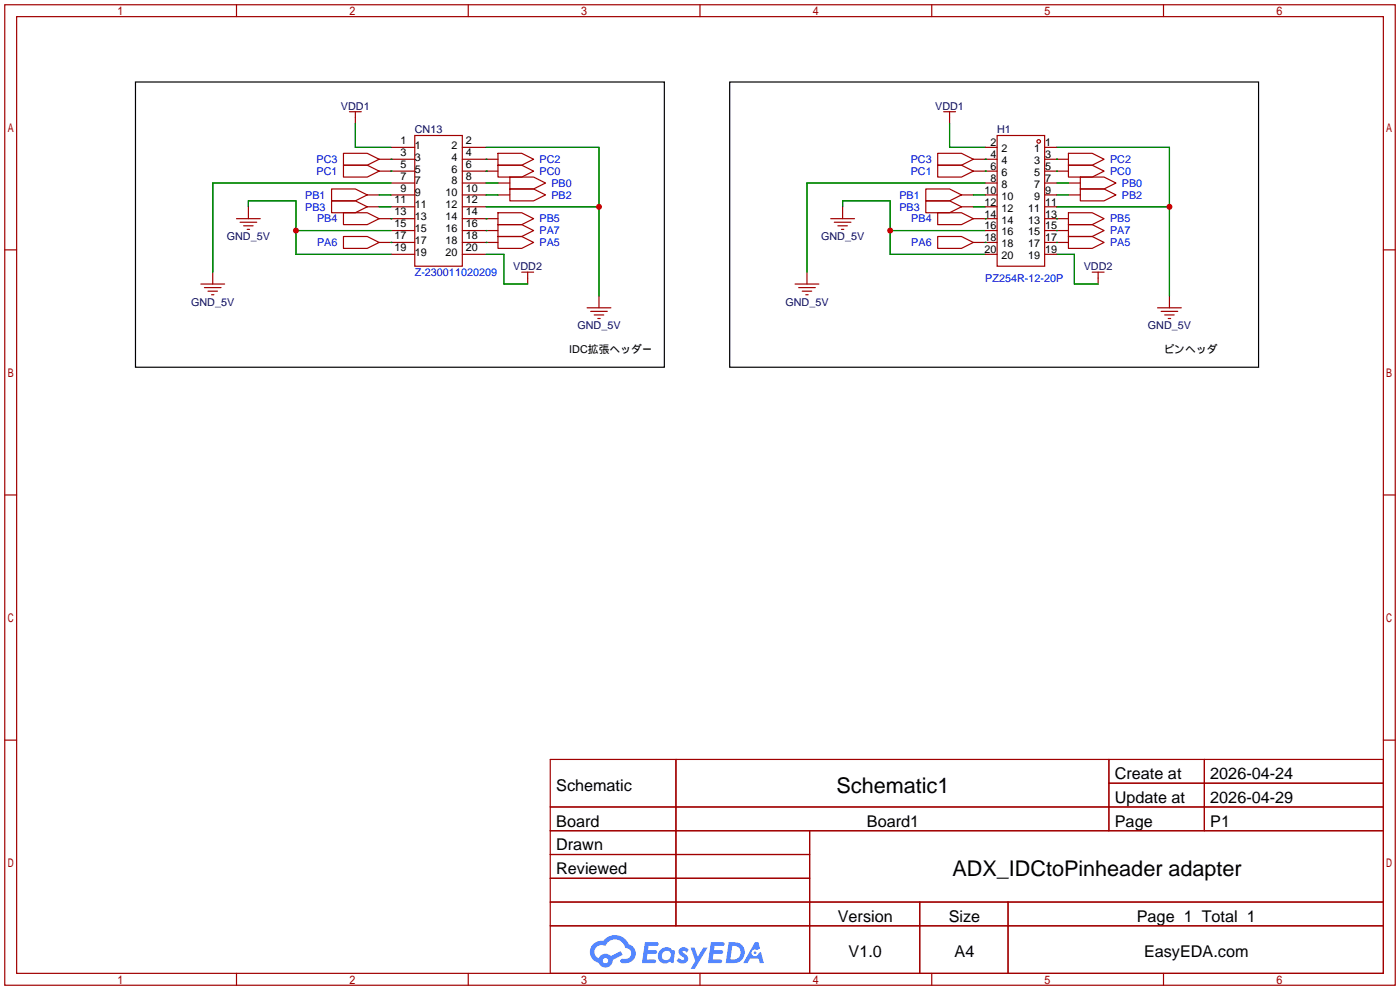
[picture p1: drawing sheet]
<svg xmlns="http://www.w3.org/2000/svg" width="299mm" height="212mm" viewBox="0 0 299 212" stroke-linecap="round" stroke-linejoin="round" font-family="sans-serif">
<g fill="none" stroke="#a10000" stroke-width=".25">
<path d="M1 1h297.2v209.6h-297.2zM3.6 3.6h292.1v204.4h-292.1zM50.5 1v2.6M100.1 1v2.6M149.6 1v2.6M199.1 1v2.6M248.7 1v2.6M1 53.4h2.6M295.7 53.4h2.5M1 105.8h2.6M295.7 105.8h2.5M1 158.2h2.6"/>
<path d="M295.7 158.2h2.5M117.6 162.3h178.1v45.7h-178.1zM117.6 172.5h178.1M117.6 177.5h178.1M144.5 162.3v35.6M173 177.5v30.5M237 162.3v15.2M237 167.4h58.7M257.4 162.3v15.2M117.6 182.6h55.4M117.6 192.8h178.1M117.6 187.7h55.4"/>
<path d="M117.6 197.9h178.1M196.6 192.8v15.2M215.4 192.8v15.2M50.5 208v2.6M100.1 208v2.6M149.6 208v2.6M199.1 208v2.6M248.7 208v2.6"/>
</g>
<g fill="#5487ff">
<path d="M145.3 202.7a1.3 1.3 0 0 1 1.9 .3l-.4 .6a.54 .54 0 0 0-.9-.2l.1 .2a1.34 1.34 0 0 1 .9 1.8 1.47 1.47 0 0 1-2.3-.1l.5-.6 .8 .5a.31 .31 0 0 0 .4-.3 .31 .31 0 0 0-.3-.4 1.12 1.12 0 0 1-.7-1.8z"/>
<path d="M147.6 202.5h.9l.6 2 1.2-2h.9l-2.7 4.6h-.9l1-1.7z"/>
<path d="M137.8 201.4h1.7a1.31 1.31 0 0 1 1.2 .2 .4 .4 0 0 1-.3 .5l-1.8 .1-.1 .9h1.6a.4 .4 0 0 1 .4 .4 .4 .4 0 0 1-.5 .4h-1.6l-.2 1.2h1.4a.46 .46 0 0 1 .5 0 .46 .46 0 0 1 .1 .5l-.4 .2h-2.6z"/>
<path d="M151.9 201.4h1.7a1.32 1.32 0 0 1 1.2 .2 .39 .39 0 0 1-.3 .5l-1.8 .1-.1 .9h1.6a.4 .4 0 0 1 .4 .4 .4 .4 0 0 1-.4 .4h-1.7l-.2 1.2h1.4a.46 .46 0 0 1 .5 0 .46 .46 0 0 1 .1 .5l-.4 .2h-2.6z"/>
<path d="M161.3 201.4h.8l.3 1.3-.6 .4a.75 .75 0 0 0-1.1 .3 .75 .75 0 0 0 .5 1 .75 .75 0 0 0 .9-.7l.5-.2 .6 2.3h-.8l-.3-.9h-1.8l-.5 .9h-1z"/>
<path d="M155.7 201.4l-.6 4.4h1.5a2.27 2.27 0 0 0 2.6-2.2 2.27 2.27 0 0 0-2.7-2.2zM156.5 202.1a1.5 1.5 0 0 1 1.8 1.6 1.5 1.5 0 0 1-1.9 1.4h-.3z"/>
<path d="M141.2 203a1.6 1.6 0 0 0-.3 2.3 1.6 1.6 0 0 0 2.3 .2l.7 .3 .3-2.4-.1-.3-.5-.1a1.58 1.58 0 0 0-2.4 0zM141.8 203.5a.98 .98 0 0 1 1.6 .4 .98 .98 0 0 1-1.1 1.3 .94 .94 0 0 1-.9-.7 .94 .94 0 0 1 .4-1z"/>
<path d="M126.8 201.8a2.37 2.37 0 0 0 1.1 4 1.54 1.54 0 0 0 1.8 1 1.54 1.54 0 0 0 1.2-1.6l2.2-1.1-.5-.8-2 1a1.57 1.57 0 0 0-2.7 .5 1.5 1.5 0 0 1-.7-2.1 1.5 1.5 0 0 1 2.2-.5 2.23 2.23 0 0 1 2.3-1.4 2.23 2.23 0 0 1 2 1.8 1.16 1.16 0 0 1 1.2 1.1 1.16 1.16 0 0 1-1.1 1.2h-.7a.47 .47 0 0 0-.5 .4 .47 .47 0 0 0 .4 .5 2.17 2.17 0 0 0 2.5-.9 2.17 2.17 0 0 0-.3-2.7l-.8-.4a3.2 3.2 0 0 0-5.5-.7l-1.1 .1zM128.8 205.3a.6 .6 0 0 1 1.2 0 .6 .6 0 0 1-1.2 0z"/>
<circle cx="161.4" cy="203.6" r=".28"/>
</g>
<g fill="none" stroke="#a10000" stroke-width=".25">
<path d="M73.4 32.8h5.1l2.5 1.2-2.5 1.3h-5.1zM73.4 35.3h5.1l2.5 1.3-2.5 1.2h-5.1zM74.7 23.9h2.5M75.9 23.9v2.5M81 34h7.6M81 36.6h7.6M83.6 31.5h5M83.6 39.1h5M88.6 29h10.2v27.9h-10.2zM98.8 31.5h5.1M98.8 34h7.6M98.8 36.6h7.6"/>
<path d="M98.8 39.1h5.1M106.4 32.8h5.1l2.5 1.2-2.5 1.3h-5.1zM106.4 35.3h5.1l2.5 1.3-2.5 1.2h-5.1zM106.4 39.1h2.6M109 37.8h5l2.6 1.3-2.6 1.3h-5zM200.4 32.8h5.1l2.5 1.2-2.5 1.3h-5.1zM200.4 35.3h5.1l2.5 1.3-2.5 1.2h-5.1zM201.7 23.9h2.5M202.9 23.9v2.5M208 34h5.1M208 36.6h5.1M210.6 31.5h2.5"/>
<path d="M210.6 39.1h2.5M213.1 29h10.2v27.9h-10.2zM223.3 31.5h2.5M223.3 34h5M223.3 36.6h5M223.3 39.1h2.5M228.3 32.8h5.1l2.6 1.2-2.6 1.3h-5.1zM228.3 35.3h5.1l2.6 1.3-2.6 1.2h-5.1zM228.3 39.1h2.6M230.9 37.8h5.1l2.5 1.3-2.5 1.3h-5.1zM45.5 58.2v2.5M50.5 46.7h5.1"/>
<path d="M51.3 47.5h3.6M52.1 48.3h2M52.8 49h.5M53.1 44.2v2.5M70.9 40.4h5l2.6 1.3-2.6 1.2h-5zM70.9 42.9h5l2.6 1.3-2.6 1.3h-5zM73.4 45.5h5.1l2.5 1.2-2.5 1.3h-5.1zM73.4 50.5h5.1l2.5 1.3-2.5 1.3h-5.1zM78.5 41.7h2.5M78.5 44.2h2.5M81 46.7h7.6M81 51.8h7.6"/>
<path d="M83.6 41.7h5M83.6 44.2h5M83.6 49.3h5M83.6 54.4h5M98.8 41.7h5.1M98.8 44.2h5.1M98.8 46.7h7.6M98.8 49.3h7.6M98.8 51.8h7.6M98.8 54.4h5.1M106.4 45.5h5.1l2.5 1.2-2.5 1.3h-5.1zM106.4 48h5.1l2.5 1.3-2.5 1.2h-5.1z"/>
<path d="M106.4 50.5h5.1l2.5 1.3-2.5 1.3h-5.1zM106.4 41.7h2.6M109 40.4h5l2.6 1.3-2.6 1.2h-5zM111.5 58.2h2.5M112.8 58.2v2.5M172.5 58.2v2.5M177.5 46.7h5.1M178.3 47.5h3.6M179.1 48.3h2M179.8 49h.5M180.1 44.2v2.5M197.9 40.4h5l2.6 1.3-2.6 1.2h-5z"/>
<path d="M197.9 42.9h5l2.6 1.3-2.6 1.3h-5zM200.4 45.5h5.1l2.5 1.2-2.5 1.3h-5.1zM200.4 50.5h5.1l2.5 1.3-2.5 1.3h-5.1zM205.5 41.7h2.5M205.5 44.2h2.5M208 46.7h5.1M208 51.8h5.1M210.6 41.7h2.5M210.6 44.2h2.5M210.6 49.3h2.5M210.6 54.4h2.5M223.3 41.7h2.5"/>
<path d="M223.3 44.2h2.5M223.3 46.7h5M223.3 49.3h5M223.3 51.8h5M223.3 54.4h2.5M228.3 45.5h5.1l2.6 1.2-2.6 1.3h-5.1zM228.3 48h5.1l2.6 1.3-2.6 1.2h-5.1zM228.3 50.5h5.1l2.6 1.3-2.6 1.3h-5.1zM228.3 41.7h2.6M230.9 40.4h5.1l2.5 1.3-2.5 1.2h-5.1zM233.4 58.2h2.6M234.7 58.2v2.5"/>
<path d="M42.9 60.7h5.1M43.7 61.5h3.5M44.4 62.2h2.1M45.2 63h.5M125.5 65.8h5.1M126.2 66.5h3.6M127 67.3h2M127.8 68.1h.5M128 63.2v2.6M169.9 60.7h5.1M170.7 61.5h3.5M171.4 62.2h2.1"/>
<path d="M172.2 63h.5M247.4 65.8h5.1M248.2 66.5h3.5M248.9 67.3h2.1M249.7 68.1h.5M249.9 63.2v2.6"/>
<circle cx="222" cy="30.2" r=".38"/>
</g>
<g fill="none" stroke="#008700" stroke-width=".25">
<path d="M75.9 26.4v5.1h7.7M83.6 34h.1M83.6 36.6h.1M83.6 39.1h-38.1v19.1M103.9 34h.1M103.9 36.6h.1M103.9 31.5h24.1v31.7M103.9 39.1h2.5M202.9 26.4v5.1h7.7M210.6 34h.1M210.6 36.6h.1M210.6 39.1h-38.1v19.1"/>
<path d="M225.8 34h.1M225.8 36.6h.1M225.8 31.5h24.1v31.7M225.8 39.1h2.5M53.1 44.2v-1.3h10.1v11.5h20.4M63.2 49.3h20.4M81 44.2h2.6M81 41.7h2.6M83.6 46.7h.1M83.6 51.8h.1M103.9 46.7h.1M103.9 49.3h.1"/>
<path d="M103.9 51.8h.1M103.9 44.2h24.1M103.9 41.7h2.5M103.9 54.4h3.8v6.3h5.1M180.1 44.2v-1.3h10.1v11.5h20.4M190.2 49.3h20.4M208 44.2h2.6M208 41.7h2.6M210.6 46.7h.1M210.6 51.8h.1M225.8 46.7h.1M225.8 49.3h.1"/>
<path d="M225.8 51.8h.1M225.8 44.2h24.1M225.8 41.7h2.5M225.8 54.4h3.8v6.3h5.1"/>
</g>
<path d="M29 17.5h113v61h-113zM156 17.5h113v61h-113z" fill="none" stroke="#000" stroke-width=".25"/>
<g fill="#c00">
<circle cx="128" cy="44.2" r=".63"/>
<circle cx="63.2" cy="49.3" r=".63"/>
<circle cx="249.9" cy="44.2" r=".63"/>
<circle cx="190.2" cy="49.3" r=".63"/>
</g>
<g font-size="4.6">
<text x="178.8" y="169.4">Schematic1</text>
<text x="203.5" y="187.2">ADX_IDCtoPinheader adapter</text>
</g>
<g font-size="3.5">
<text x="238.3" y="166.5">Create at</text>
<text x="258.7" y="166.5">2026-04-24</text>
<text x="118.9" y="169.1">Schematic</text>
<text x="238.3" y="171.6">Update at</text>
<text x="258.7" y="171.6">2026-04-29</text>
<text x="118.9" y="176.7">Board</text>
<text x="185.3" y="176.7">Board1</text>
<text x="238.3" y="176.7">Page</text>
<text x="258.7" y="176.7">P1</text>
<text x="118.9" y="181.8">Drawn</text>
<text x="118.9" y="186.8">Reviewed</text>
<text x="179.1" y="197">Version</text>
<text x="202.8" y="197">Size</text>
<text x="243" y="197">Page 1 Total 1</text>
<text x="181.4" y="204.6">V1.0</text>
<text x="204" y="204.6">A4</text>
<text x="244.5" y="204.6">EasyEDA.com</text>
</g>
<g font-size="2.3" fill="#000080">
<text x="72.9" y="23.4">VDD1</text>
<text x="199.9" y="23.4">VDD1</text>
<text x="88.6" y="28.5">CN13</text>
<text x="213.1" y="28.5">H1</text>
<text x="48.5" y="51.4">GND_5V</text>
<text x="175.5" y="51.4">GND_5V</text>
<text x="109.7" y="57.7">VDD2</text>
<text x="231.6" y="57.7">VDD2</text>
<text x="40.8" y="65.3">GND_5V</text>
<text x="167.8" y="65.3">GND_5V</text>
<text x="123.4" y="70.4">GND_5V</text>
<text x="245.3" y="70.4">GND_5V</text>
</g>
<g font-size="2.3" fill="#00f">
<text x="67.6" y="34.8">PC3</text>
<text x="115.3" y="34.8">PC2</text>
<text x="194.6" y="34.8">PC3</text>
<text x="237.2" y="34.8">PC2</text>
<text x="67.6" y="37.4">PC1</text>
<text x="115.3" y="37.4">PC0</text>
<text x="117.9" y="39.9">PB0</text>
<text x="194.6" y="37.4">PC1</text>
<text x="237.2" y="37.4">PC0</text>
<text x="239.8" y="39.9">PB0</text>
<text x="65.2" y="42.5">PB1</text>
<text x="65.2" y="45">PB3</text>
<text x="67.8" y="47.5">PB4</text>
<text x="115.3" y="47.5">PB5</text>
<text x="117.9" y="42.5">PB2</text>
<text x="192.2" y="42.5">PB1</text>
<text x="192.2" y="45">PB3</text>
<text x="194.8" y="47.5">PB4</text>
<text x="237.2" y="47.5">PB5</text>
<text x="239.8" y="42.5">PB2</text>
<text x="67.8" y="52.6">PA6</text>
<text x="115.3" y="50.1">PA7</text>
<text x="115.3" y="52.6">PA5</text>
<text x="194.8" y="52.6">PA6</text>
<text x="237.2" y="50.1">PA7</text>
<text x="237.2" y="52.6">PA5</text>
<text x="88.6" y="59">Z-230011020209</text>
<text x="210.6" y="60.2">PZ254R-12-20P</text>
</g>
<g font-size="2.3">
<text x="85.6" y="30.8">1</text>
<text x="85.6" y="33.3">3</text>
<text x="85.6" y="35.9">5</text>
<text x="88.7" y="31.8">1</text>
<text x="88.7" y="34.3">3</text>
<text x="96.5" y="31.8">2</text>
<text x="96.5" y="34.3">4</text>
<text x="99.6" y="30.8">2</text>
<text x="99.6" y="33.3">4</text>
<text x="99.6" y="35.9">6</text>
<text x="211.7" y="33.8">4</text>
<text x="211.7" y="31.3">2</text>
<text x="214" y="35.1">4</text>
<text x="214" y="32.5">2</text>
<text x="221" y="32.5">1</text>
<text x="221" y="35.1">3</text>
<text x="223.4" y="31.3">1</text>
<text x="223.4" y="33.8">3</text>
<text x="85.6" y="38.4">7</text>
<text x="85.6" y="40.9">9</text>
<text x="88.7" y="36.9">5</text>
<text x="88.7" y="39.4">7</text>
<text x="88.7" y="42">9</text>
<text x="95.2" y="42">10</text>
<text x="96.5" y="36.9">6</text>
<text x="96.5" y="39.4">8</text>
<text x="99.6" y="38.4">8</text>
<text x="99.6" y="40.9">10</text>
<text x="210.4" y="41.4">10</text>
<text x="211.7" y="38.9">8</text>
<text x="211.7" y="36.3">6</text>
<text x="214" y="40.2">8</text>
<text x="214" y="37.6">6</text>
<text x="221" y="37.6">5</text>
<text x="221" y="40.2">7</text>
<text x="223.4" y="36.3">5</text>
<text x="223.4" y="38.9">7</text>
<text x="223.4" y="41.4">9</text>
<text x="84.3" y="43.5">11</text>
<text x="84.3" y="46">13</text>
<text x="88.7" y="44.5">11</text>
<text x="88.7" y="47">13</text>
<text x="95.2" y="44.5">12</text>
<text x="95.2" y="47">14</text>
<text x="99.6" y="43.5">12</text>
<text x="99.6" y="46">14</text>
<text x="210.4" y="46.5">14</text>
<text x="210.4" y="44">12</text>
<text x="214" y="47.8">14</text>
<text x="214" y="45.2">12</text>
<text x="214" y="42.7">10</text>
<text x="219.8" y="45.2">11</text>
<text x="219.8" y="47.8">13</text>
<text x="221" y="42.7">9</text>
<text x="223.4" y="44">11</text>
<text x="223.4" y="46.5">13</text>
<text x="84.3" y="48.6">15</text>
<text x="84.3" y="51.1">17</text>
<text x="84.3" y="53.6">19</text>
<text x="88.7" y="49.6">15</text>
<text x="88.7" y="52.1">17</text>
<text x="95.2" y="49.6">16</text>
<text x="95.2" y="52.1">18</text>
<text x="99.6" y="48.6">16</text>
<text x="99.6" y="51.1">18</text>
<text x="99.6" y="53.6">20</text>
<text x="210.4" y="51.6">18</text>
<text x="210.4" y="49">16</text>
<text x="214" y="52.9">18</text>
<text x="214" y="50.3">16</text>
<text x="219.8" y="50.3">15</text>
<text x="219.8" y="52.9">17</text>
<text x="223.4" y="49">15</text>
<text x="223.4" y="51.6">17</text>
<text x="88.7" y="54.7">19</text>
<text x="95.2" y="54.7">20</text>
<text x="210.4" y="54.1">20</text>
<text x="214" y="55.4">20</text>
<text x="219.8" y="55.4">19</text>
<text x="223.4" y="54.1">19</text>
<text x="121.7" y="75.5">IDC拡張ヘッダー</text>
<text x="248.7" y="75.5">ピンヘッダ</text>
</g>
</svg>
